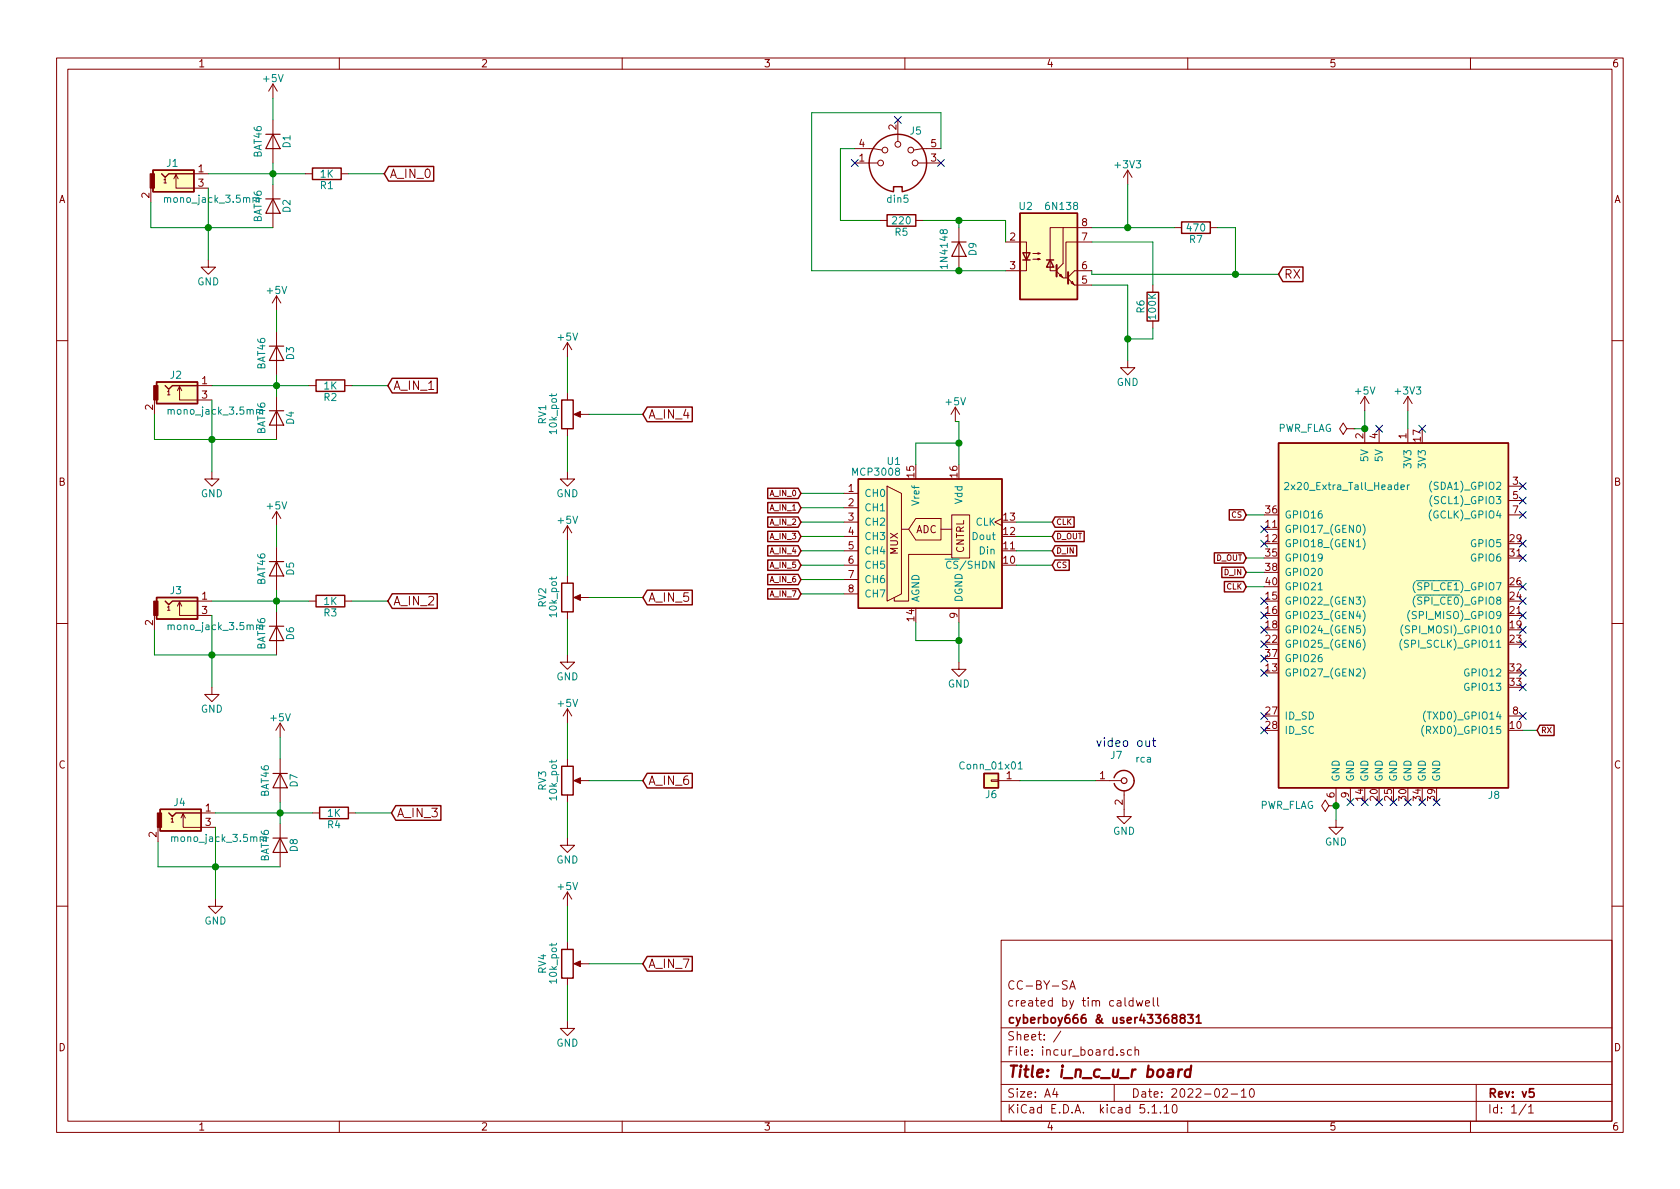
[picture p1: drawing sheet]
EESchema Schematic File Version 4
EELAYER 30 0
EELAYER END
$Descr A4 11693 8268
encoding utf-8
Sheet 1 1
Title "i_n_c_u_r board"
Date "2022-02-10"
Rev "v5"
Comp "cyberboy666 & user43368831"
Comment1 "created by tim caldwell"
Comment2 "CC-BY-SA"
Comment3 ""
Comment4 ""
$EndDescr
$Comp
L incur_board-rescue:DIN-5_180degree J5
U 1 1
P 6250 1125
F 0 "J5" H 6375 1350 50  0000 C CNN
F 1 "din5" H 6250 875 50  0000 C CNN
F 2 "lib_fp:tht_vertical_din5" H 6250 1125 50  0001 C CNN
F 3 "" H 6250 1125 50  0001 C CNN
	1    6250 1125
	1    0    0    -1  
$EndComp
$Comp
L incur_board-rescue:POT RV1
U 1 1
P 3950 2875
F 0 "RV1" V 3775 2875 50  0000 C CNN
F 1 "10k_pot" V 3850 2875 50  0000 C CNN
F 2 "lib_fp:tht_vertical_potentiometer" H 3950 2875 50  0001 C CNN
F 3 "" H 3950 2875 50  0001 C CNN
	1    3950 2875
	1    0    0    -1  
$EndComp
$Comp
L incur_board-rescue:MCP3208 U1
U 1 1
P 6475 3725
F 0 "U1" H 6275 4250 50  0000 R CNN
F 1 "MCP3008" H 6275 4175 50  0000 R CNN
F 2 "Housings_DIP:DIP-16_W7.62mm_LongPads" H 6575 3825 50  0001 C CNN
F 3 "" H 6575 3825 50  0001 C CNN
	1    6475 3725
	1    0    0    -1  
$EndComp
$Comp
L incur_board-rescue:6N138 U2
U 1 1
P 7300 1775
F 0 "U2" H 7140 2125 50  0000 C CNN
F 1 "6N138" H 7390 2125 50  0000 C CNN
F 2 "Housings_DIP:DIP-8_W7.62mm_LongPads" H 7590 1475 50  0001 C CNN
F 3 "" H 7590 1475 50  0001 C CNN
	1    7300 1775
	1    0    0    -1  
$EndComp
$Comp
L incur_board-rescue:R R5
U 1 1
P 6275 1525
F 0 "R5" V 6355 1525 50  0000 C CNN
F 1 "220" V 6275 1525 50  0000 C CNN
F 2 "Resistors_THT:R_Axial_DIN0207_L6.3mm_D2.5mm_P7.62mm_Horizontal" V 6205 1525 50  0001 C CNN
F 3 "" H 6275 1525 50  0001 C CNN
	1    6275 1525
	0    1    1    0   
$EndComp
$Comp
L incur_board-rescue:R R7
U 1 1
P 8325 1575
F 0 "R7" V 8405 1575 50  0000 C CNN
F 1 "470" V 8325 1575 50  0000 C CNN
F 2 "Resistors_THT:R_Axial_DIN0207_L6.3mm_D2.5mm_P7.62mm_Horizontal" V 8255 1575 50  0001 C CNN
F 3 "" H 8325 1575 50  0001 C CNN
	1    8325 1575
	0    1    1    0   
$EndComp
$Comp
L incur_board-rescue:R R6
U 1 1
P 8025 2125
F 0 "R6" V 8105 2125 50  0000 C CNN
F 1 "100K" V 8025 2125 50  0000 C CNN
F 2 "Resistors_THT:R_Axial_DIN0207_L6.3mm_D2.5mm_P7.62mm_Horizontal" V 7955 2125 50  0001 C CNN
F 3 "" H 8025 2125 50  0001 C CNN
	1    8025 2125
	-1   0    0    1   
$EndComp
$Comp
L incur_board-rescue:D D9
U 1 1
P 6675 1725
F 0 "D9" H 6675 1825 50  0000 C CNN
F 1 "1N4148" H 6675 1625 50  0000 C CNN
F 2 "Diodes_THT:D_DO-35_SOD27_P5.08mm_Vertical_KathodeUp" H 6675 1725 50  0001 C CNN
F 3 "" H 6675 1725 50  0001 C CNN
	1    6675 1725
	0    1    1    0   
$EndComp
$Comp
L incur_board-rescue:R R1
U 1 1
P 2275 1200
F 0 "R1" V 2355 1200 50  0000 C CNN
F 1 "1K" V 2275 1200 50  0000 C CNN
F 2 "Resistors_THT:R_Axial_DIN0207_L6.3mm_D2.5mm_P7.62mm_Horizontal" V 2205 1200 50  0001 C CNN
F 3 "" H 2275 1200 50  0001 C CNN
	1    2275 1200
	0    1    1    0   
$EndComp
$Comp
L incur_board-rescue:D D1
U 1 1
P 1900 975
F 0 "D1" H 1900 1075 50  0000 C CNN
F 1 "BAT46" H 1900 875 50  0000 C CNN
F 2 "Diodes_THT:D_DO-35_SOD27_P5.08mm_Vertical_KathodeUp" H 1900 975 50  0001 C CNN
F 3 "" H 1900 975 50  0001 C CNN
	1    1900 975 
	0    1    1    0   
$EndComp
$Comp
L incur_board-rescue:D D2
U 1 1
P 1900 1425
F 0 "D2" H 1900 1525 50  0000 C CNN
F 1 "BAT46" H 1900 1325 50  0000 C CNN
F 2 "Diodes_THT:D_DO-35_SOD27_P5.08mm_Vertical_KathodeUp" H 1900 1425 50  0001 C CNN
F 3 "" H 1900 1425 50  0001 C CNN
	1    1900 1425
	0    1    1    0   
$EndComp
Text GLabel 2675 1200 2    60   Input ~ 0
A_IN_0
$Comp
L incur_board-rescue:GND #PWR01
U 1 1
P 1450 1800
F 0 "#PWR01" H 1450 1550 50  0001 C CNN
F 1 "GND" H 1450 1650 50  0000 C CNN
F 2 "" H 1450 1800 50  0001 C CNN
F 3 "" H 1450 1800 50  0001 C CNN
	1    1450 1800
	1    0    0    -1  
$EndComp
$Comp
L incur_board-rescue:+5V #PWR02
U 1 1
P 3950 2475
F 0 "#PWR02" H 3950 2325 50  0001 C CNN
F 1 "+5V" H 3950 2615 50  0000 C CNN
F 2 "" H 3950 2475 50  0001 C CNN
F 3 "" H 3950 2475 50  0001 C CNN
	1    3950 2475
	1    0    0    -1  
$EndComp
$Comp
L incur_board-rescue:GND #PWR03
U 1 1
P 3950 3275
F 0 "#PWR03" H 3950 3025 50  0001 C CNN
F 1 "GND" H 3950 3125 50  0000 C CNN
F 2 "" H 3950 3275 50  0001 C CNN
F 3 "" H 3950 3275 50  0001 C CNN
	1    3950 3275
	1    0    0    -1  
$EndComp
Text GLabel 4475 2875 2    60   Input ~ 0
A_IN_4
$Comp
L incur_board-rescue:R R2
U 1 1
P 2300 2675
F 0 "R2" V 2380 2675 50  0000 C CNN
F 1 "1K" V 2300 2675 50  0000 C CNN
F 2 "Resistors_THT:R_Axial_DIN0207_L6.3mm_D2.5mm_P7.62mm_Horizontal" V 2230 2675 50  0001 C CNN
F 3 "" H 2300 2675 50  0001 C CNN
	1    2300 2675
	0    1    1    0   
$EndComp
$Comp
L incur_board-rescue:D D3
U 1 1
P 1925 2450
F 0 "D3" H 1925 2550 50  0000 C CNN
F 1 "BAT46" H 1925 2350 50  0000 C CNN
F 2 "Diodes_THT:D_DO-35_SOD27_P5.08mm_Vertical_KathodeUp" H 1925 2450 50  0001 C CNN
F 3 "" H 1925 2450 50  0001 C CNN
	1    1925 2450
	0    1    1    0   
$EndComp
$Comp
L incur_board-rescue:D D4
U 1 1
P 1925 2900
F 0 "D4" H 1925 3000 50  0000 C CNN
F 1 "BAT46" H 1925 2800 50  0000 C CNN
F 2 "Diodes_THT:D_DO-35_SOD27_P5.08mm_Vertical_KathodeUp" H 1925 2900 50  0001 C CNN
F 3 "" H 1925 2900 50  0001 C CNN
	1    1925 2900
	0    1    1    0   
$EndComp
$Comp
L incur_board-rescue:+5V #PWR04
U 1 1
P 1925 2150
F 0 "#PWR04" H 1925 2000 50  0001 C CNN
F 1 "+5V" H 1925 2290 50  0000 C CNN
F 2 "" H 1925 2150 50  0001 C CNN
F 3 "" H 1925 2150 50  0001 C CNN
	1    1925 2150
	1    0    0    -1  
$EndComp
Text GLabel 2700 2675 2    60   Input ~ 0
A_IN_1
$Comp
L incur_board-rescue:GND #PWR05
U 1 1
P 1475 3275
F 0 "#PWR05" H 1475 3025 50  0001 C CNN
F 1 "GND" H 1475 3125 50  0000 C CNN
F 2 "" H 1475 3275 50  0001 C CNN
F 3 "" H 1475 3275 50  0001 C CNN
	1    1475 3275
	1    0    0    -1  
$EndComp
$Comp
L incur_board-rescue:R R3
U 1 1
P 2300 4175
F 0 "R3" V 2380 4175 50  0000 C CNN
F 1 "1K" V 2300 4175 50  0000 C CNN
F 2 "Resistors_THT:R_Axial_DIN0207_L6.3mm_D2.5mm_P7.62mm_Horizontal" V 2230 4175 50  0001 C CNN
F 3 "" H 2300 4175 50  0001 C CNN
	1    2300 4175
	0    1    1    0   
$EndComp
$Comp
L incur_board-rescue:D D5
U 1 1
P 1925 3950
F 0 "D5" H 1925 4050 50  0000 C CNN
F 1 "BAT46" H 1925 3850 50  0000 C CNN
F 2 "Diodes_THT:D_DO-35_SOD27_P5.08mm_Vertical_KathodeUp" H 1925 3950 50  0001 C CNN
F 3 "" H 1925 3950 50  0001 C CNN
	1    1925 3950
	0    1    1    0   
$EndComp
$Comp
L incur_board-rescue:D D6
U 1 1
P 1925 4400
F 0 "D6" H 1925 4500 50  0000 C CNN
F 1 "BAT46" H 1925 4300 50  0000 C CNN
F 2 "Diodes_THT:D_DO-35_SOD27_P5.08mm_Vertical_KathodeUp" H 1925 4400 50  0001 C CNN
F 3 "" H 1925 4400 50  0001 C CNN
	1    1925 4400
	0    1    1    0   
$EndComp
$Comp
L incur_board-rescue:+5V #PWR06
U 1 1
P 1925 3650
F 0 "#PWR06" H 1925 3500 50  0001 C CNN
F 1 "+5V" H 1925 3790 50  0000 C CNN
F 2 "" H 1925 3650 50  0001 C CNN
F 3 "" H 1925 3650 50  0001 C CNN
	1    1925 3650
	1    0    0    -1  
$EndComp
Text GLabel 2700 4175 2    60   Input ~ 0
A_IN_2
$Comp
L incur_board-rescue:GND #PWR07
U 1 1
P 1475 4775
F 0 "#PWR07" H 1475 4525 50  0001 C CNN
F 1 "GND" H 1475 4625 50  0000 C CNN
F 2 "" H 1475 4775 50  0001 C CNN
F 3 "" H 1475 4775 50  0001 C CNN
	1    1475 4775
	1    0    0    -1  
$EndComp
$Comp
L incur_board-rescue:R R4
U 1 1
P 2325 5650
F 0 "R4" V 2405 5650 50  0000 C CNN
F 1 "1K" V 2325 5650 50  0000 C CNN
F 2 "Resistors_THT:R_Axial_DIN0207_L6.3mm_D2.5mm_P7.62mm_Horizontal" V 2255 5650 50  0001 C CNN
F 3 "" H 2325 5650 50  0001 C CNN
	1    2325 5650
	0    1    1    0   
$EndComp
$Comp
L incur_board-rescue:D D7
U 1 1
P 1950 5425
F 0 "D7" H 1950 5525 50  0000 C CNN
F 1 "BAT46" H 1950 5325 50  0000 C CNN
F 2 "Diodes_THT:D_DO-35_SOD27_P5.08mm_Vertical_KathodeUp" H 1950 5425 50  0001 C CNN
F 3 "" H 1950 5425 50  0001 C CNN
	1    1950 5425
	0    1    1    0   
$EndComp
$Comp
L incur_board-rescue:D D8
U 1 1
P 1950 5875
F 0 "D8" H 1950 5975 50  0000 C CNN
F 1 "BAT46" H 1950 5775 50  0000 C CNN
F 2 "Diodes_THT:D_DO-35_SOD27_P5.08mm_Vertical_KathodeUp" H 1950 5875 50  0001 C CNN
F 3 "" H 1950 5875 50  0001 C CNN
	1    1950 5875
	0    1    1    0   
$EndComp
$Comp
L incur_board-rescue:+5V #PWR08
U 1 1
P 1950 5125
F 0 "#PWR08" H 1950 4975 50  0001 C CNN
F 1 "+5V" H 1950 5265 50  0000 C CNN
F 2 "" H 1950 5125 50  0001 C CNN
F 3 "" H 1950 5125 50  0001 C CNN
	1    1950 5125
	1    0    0    -1  
$EndComp
Text GLabel 2725 5650 2    60   Input ~ 0
A_IN_3
$Comp
L incur_board-rescue:GND #PWR09
U 1 1
P 1500 6250
F 0 "#PWR09" H 1500 6000 50  0001 C CNN
F 1 "GND" H 1500 6100 50  0000 C CNN
F 2 "" H 1500 6250 50  0001 C CNN
F 3 "" H 1500 6250 50  0001 C CNN
	1    1500 6250
	1    0    0    -1  
$EndComp
$Comp
L incur_board-rescue:POT RV2
U 1 1
P 3950 4150
F 0 "RV2" V 3775 4150 50  0000 C CNN
F 1 "10k_pot" V 3850 4150 50  0000 C CNN
F 2 "lib_fp:tht_vertical_potentiometer" H 3950 4150 50  0001 C CNN
F 3 "" H 3950 4150 50  0001 C CNN
	1    3950 4150
	1    0    0    -1  
$EndComp
$Comp
L incur_board-rescue:+5V #PWR010
U 1 1
P 3950 3750
F 0 "#PWR010" H 3950 3600 50  0001 C CNN
F 1 "+5V" H 3950 3890 50  0000 C CNN
F 2 "" H 3950 3750 50  0001 C CNN
F 3 "" H 3950 3750 50  0001 C CNN
	1    3950 3750
	1    0    0    -1  
$EndComp
$Comp
L incur_board-rescue:GND #PWR011
U 1 1
P 3950 4550
F 0 "#PWR011" H 3950 4300 50  0001 C CNN
F 1 "GND" H 3950 4400 50  0000 C CNN
F 2 "" H 3950 4550 50  0001 C CNN
F 3 "" H 3950 4550 50  0001 C CNN
	1    3950 4550
	1    0    0    -1  
$EndComp
Text GLabel 4475 4150 2    60   Input ~ 0
A_IN_5
$Comp
L incur_board-rescue:POT RV3
U 1 1
P 3950 5425
F 0 "RV3" V 3775 5425 50  0000 C CNN
F 1 "10k_pot" V 3850 5425 50  0000 C CNN
F 2 "lib_fp:tht_vertical_potentiometer" H 3950 5425 50  0001 C CNN
F 3 "" H 3950 5425 50  0001 C CNN
	1    3950 5425
	1    0    0    -1  
$EndComp
$Comp
L incur_board-rescue:+5V #PWR012
U 1 1
P 3950 5025
F 0 "#PWR012" H 3950 4875 50  0001 C CNN
F 1 "+5V" H 3950 5165 50  0000 C CNN
F 2 "" H 3950 5025 50  0001 C CNN
F 3 "" H 3950 5025 50  0001 C CNN
	1    3950 5025
	1    0    0    -1  
$EndComp
$Comp
L incur_board-rescue:GND #PWR013
U 1 1
P 3950 5825
F 0 "#PWR013" H 3950 5575 50  0001 C CNN
F 1 "GND" H 3950 5675 50  0000 C CNN
F 2 "" H 3950 5825 50  0001 C CNN
F 3 "" H 3950 5825 50  0001 C CNN
	1    3950 5825
	1    0    0    -1  
$EndComp
Text GLabel 4475 5425 2    60   Input ~ 0
A_IN_6
$Comp
L incur_board-rescue:POT RV4
U 1 1
P 3950 6700
F 0 "RV4" V 3775 6700 50  0000 C CNN
F 1 "10k_pot" V 3850 6700 50  0000 C CNN
F 2 "lib_fp:tht_vertical_potentiometer" H 3950 6700 50  0001 C CNN
F 3 "" H 3950 6700 50  0001 C CNN
	1    3950 6700
	1    0    0    -1  
$EndComp
$Comp
L incur_board-rescue:+5V #PWR014
U 1 1
P 3950 6300
F 0 "#PWR014" H 3950 6150 50  0001 C CNN
F 1 "+5V" H 3950 6440 50  0000 C CNN
F 2 "" H 3950 6300 50  0001 C CNN
F 3 "" H 3950 6300 50  0001 C CNN
	1    3950 6300
	1    0    0    -1  
$EndComp
$Comp
L incur_board-rescue:GND #PWR015
U 1 1
P 3950 7100
F 0 "#PWR015" H 3950 6850 50  0001 C CNN
F 1 "GND" H 3950 6950 50  0000 C CNN
F 2 "" H 3950 7100 50  0001 C CNN
F 3 "" H 3950 7100 50  0001 C CNN
	1    3950 7100
	1    0    0    -1  
$EndComp
Text GLabel 4475 6700 2    60   Input ~ 0
A_IN_7
Text GLabel 5575 3425 0    39   Input ~ 0
A_IN_0
Text GLabel 5575 3525 0    39   Input ~ 0
A_IN_1
Text GLabel 5575 3625 0    39   Input ~ 0
A_IN_2
Text GLabel 5575 3725 0    39   Input ~ 0
A_IN_3
Text GLabel 5575 3825 0    39   Input ~ 0
A_IN_4
Text GLabel 5575 3925 0    39   Input ~ 0
A_IN_5
Text GLabel 5575 4025 0    39   Input ~ 0
A_IN_6
Text GLabel 5575 4125 0    39   Input ~ 0
A_IN_7
$Comp
L incur_board-rescue:GND #PWR016
U 1 1
P 6675 4600
F 0 "#PWR016" H 6675 4350 50  0001 C CNN
F 1 "GND" H 6675 4450 50  0000 C CNN
F 2 "" H 6675 4600 50  0001 C CNN
F 3 "" H 6675 4600 50  0001 C CNN
	1    6675 4600
	1    0    0    -1  
$EndComp
$Comp
L incur_board-rescue:+5V #PWR017
U 1 1
P 6650 2925
F 0 "#PWR017" H 6650 2775 50  0001 C CNN
F 1 "+5V" H 6650 3065 50  0000 C CNN
F 2 "" H 6650 2925 50  0001 C CNN
F 3 "" H 6650 2925 50  0001 C CNN
	1    6650 2925
	1    0    0    -1  
$EndComp
$Comp
L incur_board-rescue:+3V3 #PWR018
U 1 1
P 7850 1275
F 0 "#PWR018" H 7850 1125 50  0001 C CNN
F 1 "+3V3" H 7850 1415 50  0000 C CNN
F 2 "" H 7850 1275 50  0001 C CNN
F 3 "" H 7850 1275 50  0001 C CNN
	1    7850 1275
	1    0    0    -1  
$EndComp
Text GLabel 8900 1900 2    60   Input ~ 0
RX
$Comp
L incur_board-rescue:GND #PWR019
U 1 1
P 7850 2500
F 0 "#PWR019" H 7850 2250 50  0001 C CNN
F 1 "GND" H 7850 2350 50  0000 C CNN
F 2 "" H 7850 2500 50  0001 C CNN
F 3 "" H 7850 2500 50  0001 C CNN
	1    7850 2500
	1    0    0    -1  
$EndComp
Text GLabel 7325 3625 2    39   Input ~ 0
CLK
Text GLabel 7325 3725 2    39   Input ~ 0
D_OUT
Text GLabel 7325 3825 2    39   Input ~ 0
D_IN
Text GLabel 7325 3925 2    39   Input ~ 0
CS
$Comp
L incur_board-rescue:GND #PWR020
U 1 1
P 9300 5700
F 0 "#PWR020" H 9300 5450 50  0001 C CNN
F 1 "GND" H 9300 5550 50  0000 C CNN
F 2 "" H 9300 5700 50  0001 C CNN
F 3 "" H 9300 5700 50  0001 C CNN
	1    9300 5700
	1    0    0    -1  
$EndComp
Text GLabel 8675 4075 0    39   Input ~ 0
CLK
Text GLabel 8675 3875 0    39   Input ~ 0
D_OUT
Text GLabel 8675 3975 0    39   Input ~ 0
D_IN
Text GLabel 8675 3575 0    39   Input ~ 0
CS
Text GLabel 10700 5075 2    39   Input ~ 0
RX
$Comp
L incur_board-rescue:+3V3 #PWR021
U 1 1
P 9800 2850
F 0 "#PWR021" H 9800 2700 50  0001 C CNN
F 1 "+3V3" H 9800 2990 50  0000 C CNN
F 2 "" H 9800 2850 50  0001 C CNN
F 3 "" H 9800 2850 50  0001 C CNN
	1    9800 2850
	1    0    0    -1  
$EndComp
$Comp
L incur_board-rescue:+5V #PWR022
U 1 1
P 9500 2850
F 0 "#PWR022" H 9500 2700 50  0001 C CNN
F 1 "+5V" H 9500 2990 50  0000 C CNN
F 2 "" H 9500 2850 50  0001 C CNN
F 3 "" H 9500 2850 50  0001 C CNN
	1    9500 2850
	1    0    0    -1  
$EndComp
NoConn ~ 6250 825 
$Comp
L incur_board-rescue:Raspberry_Pi_2_3 J8
U 1 1
P 9700 4275
F 0 "J8" H 10400 3025 50  0000 C CNN
F 1 "2x20_Extra_Tall_Header" H 9375 5175 50  0000 C CNN
F 2 "Connector_PinHeader_2.54mm:PinHeader_2x20_P2.54mm_Vertical" H 10700 5525 50  0001 C CNN
F 3 "" H 9750 4125 50  0001 C CNN
	1    9700 4275
	1    0    0    -1  
$EndComp
$Comp
L incur_board-rescue:GND #PWR023
U 1 1
P 7825 5625
F 0 "#PWR023" H 7825 5375 50  0001 C CNN
F 1 "GND" H 7825 5475 50  0000 C CNN
F 2 "" H 7825 5625 50  0001 C CNN
F 3 "" H 7825 5625 50  0001 C CNN
	1    7825 5625
	1    0    0    -1  
$EndComp
$Comp
L incur_board-rescue:Conn_01x01 J6
U 1 1
P 6900 5425
F 0 "J6" H 6900 5525 50  0000 C CNN
F 1 "Conn_01x01" H 6900 5325 50  0000 C CNN
F 2 "Pin_Headers:Pin_Header_Straight_1x01_Pitch2.54mm" H 6900 5425 50  0001 C CNN
F 3 "" H 6900 5425 50  0001 C CNN
	1    6900 5425
	-1   0    0    1   
$EndComp
NoConn ~ 8800 3675
NoConn ~ 8800 3775
NoConn ~ 8800 4175
NoConn ~ 8800 4275
NoConn ~ 8800 4375
NoConn ~ 8800 4475
NoConn ~ 8800 4575
NoConn ~ 8800 4675
NoConn ~ 8800 4975
NoConn ~ 8800 5075
NoConn ~ 9400 5575
NoConn ~ 9500 5575
NoConn ~ 9600 5575
NoConn ~ 9700 5575
NoConn ~ 9900 5575
NoConn ~ 10000 5575
NoConn ~ 9800 5575
NoConn ~ 10600 4975
NoConn ~ 10600 4775
NoConn ~ 10600 4675
NoConn ~ 10600 4475
NoConn ~ 10600 4375
NoConn ~ 10600 4275
NoConn ~ 10600 4175
NoConn ~ 10600 4075
NoConn ~ 10600 3875
NoConn ~ 10600 3775
NoConn ~ 10600 3575
NoConn ~ 10600 3475
NoConn ~ 10600 3375
NoConn ~ 9900 2975
$Comp
L incur_board-rescue:PWR_FLAG #FLG024
U 1 1
P 9300 5600
F 0 "#FLG024" H 9300 5675 50  0001 C CNN
F 1 "PWR_FLAG" V 9300 5750 50  0000 L CNN
F 2 "" H 9300 5600 50  0001 C CNN
F 3 "" H 9300 5600 50  0001 C CNN
	1    9300 5600
	0    -1   -1   0   
$EndComp
$Comp
L incur_board-rescue:PWR_FLAG #FLG025
U 1 1
P 9425 2975
F 0 "#FLG025" H 9425 3050 50  0001 C CNN
F 1 "PWR_FLAG" V 9425 3125 50  0000 L CNN
F 2 "" H 9425 2975 50  0001 C CNN
F 3 "" H 9425 2975 50  0001 C CNN
	1    9425 2975
	0    -1   -1   0   
$EndComp
Connection ~ 6675 1875
Wire Wire Line
	5650 1875 6675 1875
Connection ~ 7850 2350
Wire Wire Line
	8025 2350 7850 2350
Wire Wire Line
	8025 2275 8025 2350
Wire Wire Line
	8025 1675 7600 1675
Wire Wire Line
	8025 1975 8025 1675
Wire Wire Line
	7850 1975 7600 1975
Wire Wire Line
	7850 1975 7850 2350
Connection ~ 8600 1900
Wire Wire Line
	8600 1575 8600 1900
Wire Wire Line
	8475 1575 8600 1575
Wire Wire Line
	7600 1900 7600 1875
Wire Wire Line
	7600 1900 8600 1900
Connection ~ 7850 1575
Wire Wire Line
	7850 1275 7850 1575
Wire Wire Line
	7600 1575 7850 1575
Connection ~ 6675 3075
Wire Wire Line
	6375 3075 6675 3075
Wire Wire Line
	6375 3225 6375 3075
Wire Wire Line
	6675 2925 6650 2925
Wire Wire Line
	6675 2925 6675 3075
Connection ~ 6675 4450
Wire Wire Line
	6375 4450 6675 4450
Wire Wire Line
	6375 4325 6375 4450
Wire Wire Line
	6675 4325 6675 4450
Wire Wire Line
	5875 4125 5575 4125
Wire Wire Line
	5575 4025 5875 4025
Wire Wire Line
	5875 3925 5575 3925
Wire Wire Line
	5575 3825 5875 3825
Wire Wire Line
	5875 3725 5575 3725
Wire Wire Line
	5575 3625 5875 3625
Wire Wire Line
	5875 3525 5575 3525
Wire Wire Line
	5575 3425 5875 3425
Wire Wire Line
	4475 6700 4100 6700
Wire Wire Line
	3950 7100 3950 6850
Wire Wire Line
	3950 6300 3950 6550
Wire Wire Line
	4475 5425 4100 5425
Wire Wire Line
	3950 5825 3950 5575
Wire Wire Line
	3950 5025 3950 5275
Wire Wire Line
	4475 4150 4100 4150
Wire Wire Line
	3950 4550 3950 4300
Wire Wire Line
	3950 3750 3950 4000
Wire Wire Line
	2475 5650 2725 5650
Connection ~ 1500 6025
Wire Wire Line
	1100 5850 1100 6025
Wire Wire Line
	1500 5750 1500 6025
Wire Wire Line
	1100 6025 1500 6025
Connection ~ 1950 5650
Wire Wire Line
	1950 5575 1950 5650
Wire Wire Line
	1950 5125 1950 5275
Wire Wire Line
	1500 5650 1950 5650
Wire Wire Line
	2450 4175 2700 4175
Connection ~ 1475 4550
Wire Wire Line
	1075 4375 1075 4550
Wire Wire Line
	1475 4275 1475 4550
Wire Wire Line
	1075 4550 1475 4550
Connection ~ 1925 4175
Wire Wire Line
	1925 4100 1925 4175
Wire Wire Line
	1925 3650 1925 3800
Wire Wire Line
	1475 4175 1925 4175
Wire Wire Line
	2450 2675 2700 2675
Connection ~ 1475 3050
Wire Wire Line
	1075 2875 1075 3050
Wire Wire Line
	1475 2775 1475 3050
Wire Wire Line
	1075 3050 1475 3050
Connection ~ 1925 2675
Wire Wire Line
	1925 2600 1925 2675
Wire Wire Line
	1925 2150 1925 2300
Wire Wire Line
	1475 2675 1925 2675
Wire Wire Line
	4475 2875 4100 2875
Wire Wire Line
	3950 3275 3950 3025
Wire Wire Line
	3950 2475 3950 2725
Wire Wire Line
	2425 1200 2675 1200
Connection ~ 1450 1575
Wire Wire Line
	1050 1400 1050 1575
Wire Wire Line
	1450 1300 1450 1575
Wire Wire Line
	1050 1575 1450 1575
Connection ~ 1900 1200
Wire Wire Line
	1900 1125 1900 1200
Wire Wire Line
	1450 1200 1900 1200
Wire Wire Line
	7325 3625 7075 3625
Wire Wire Line
	7325 3725 7075 3725
Wire Wire Line
	7325 3825 7075 3825
Wire Wire Line
	7325 3925 7075 3925
Wire Wire Line
	6425 1525 6675 1525
Wire Wire Line
	7000 1525 7000 1675
Wire Wire Line
	9300 5575 9300 5600
Wire Wire Line
	8675 3575 8800 3575
Wire Wire Line
	8675 3875 8800 3875
Wire Wire Line
	8675 3975 8800 3975
Wire Wire Line
	8675 4075 8800 4075
Wire Wire Line
	10600 5075 10700 5075
Wire Wire Line
	7100 5425 7625 5425
Connection ~ 9300 5600
Wire Wire Line
	9800 2975 9800 2850
$Comp
L incur_board-rescue:+5V #PWR026
U 1 1
P 1900 675
F 0 "#PWR026" H 1900 525 50  0001 C CNN
F 1 "+5V" H 1900 815 50  0000 C CNN
F 2 "" H 1900 675 50  0001 C CNN
F 3 "" H 1900 675 50  0001 C CNN
	1    1900 675 
	1    0    0    -1  
$EndComp
Wire Wire Line
	1900 675  1900 825 
NoConn ~ 9600 2975
Wire Wire Line
	9500 2975 9425 2975
Wire Wire Line
	9500 2975 9500 2850
Connection ~ 9500 2975
$Comp
L Connector:Conn_Coaxial J7
U 1 1
P 7825 5425
F 0 "J7" H 7725 5575 50  0000 L BNN
F 1 "rca" H 7900 5550 50  0000 L BNN
F 2 "lib_fp:tht_rca_vertical" H 7825 5425 50  0001 L BNN
F 3 "CUI Inc" H 7825 5425 50  0001 L BNN
F 4 "Manufacturer recommendations" H 7825 5425 50  0001 L BNN "Field4"
F 5 "B" H 7825 5425 50  0001 L BNN "Field5"
	1    7825 5425
	1    0    0    -1  
$EndComp
$Comp
L incur_board-rescue:Audio-Jack-2_Switch J1
U 1 1
P 1250 1300
F 0 "J1" H 1200 1475 50  0000 C CNN
F 1 "mono_jack_3.5mm" H 1475 1225 50  0000 C CNN
F 2 "Connections_Thonkiconn:Jack_3.5mm_QingPu_WQP-PJ398SM_Vertical_CircularHoles" H 1500 1400 50  0001 C CNN
F 3 "" H 1500 1400 50  0001 C CNN
	1    1250 1300
	1    0    0    -1  
$EndComp
$Comp
L incur_board-rescue:Audio-Jack-2_Switch J2
U 1 1
P 1275 2775
F 0 "J2" H 1225 2950 50  0000 C CNN
F 1 "mono_jack_3.5mm" H 1500 2700 50  0000 C CNN
F 2 "Connections_Thonkiconn:Jack_3.5mm_QingPu_WQP-PJ398SM_Vertical_CircularHoles" H 1525 2875 50  0001 C CNN
F 3 "" H 1525 2875 50  0001 C CNN
	1    1275 2775
	1    0    0    -1  
$EndComp
$Comp
L incur_board-rescue:Audio-Jack-2_Switch J3
U 1 1
P 1275 4275
F 0 "J3" H 1225 4450 50  0000 C CNN
F 1 "mono_jack_3.5mm" H 1500 4200 50  0000 C CNN
F 2 "Connections_Thonkiconn:Jack_3.5mm_QingPu_WQP-PJ398SM_Vertical_CircularHoles" H 1525 4375 50  0001 C CNN
F 3 "" H 1525 4375 50  0001 C CNN
	1    1275 4275
	1    0    0    -1  
$EndComp
$Comp
L incur_board-rescue:Audio-Jack-2_Switch J4
U 1 1
P 1300 5750
F 0 "J4" H 1250 5925 50  0000 C CNN
F 1 "mono_jack_3.5mm" H 1525 5675 50  0000 C CNN
F 2 "Connections_Thonkiconn:Jack_3.5mm_QingPu_WQP-PJ398SM_Vertical_CircularHoles" H 1550 5850 50  0001 C CNN
F 3 "" H 1550 5850 50  0001 C CNN
	1    1300 5750
	1    0    0    -1  
$EndComp
NoConn ~ 6550 1125
NoConn ~ 5950 1125
Wire Wire Line
	6675 1575 6675 1525
Connection ~ 6675 1525
Wire Wire Line
	5950 1025 5850 1025
Wire Wire Line
	5850 1025 5850 1525
Wire Wire Line
	5850 1525 6125 1525
Wire Wire Line
	5650 1875 5650 775 
Wire Wire Line
	5650 775  6550 775 
Wire Wire Line
	6550 775  6550 1025
Wire Wire Line
	6675 1875 7000 1875
Wire Wire Line
	7850 2350 7850 2500
Wire Wire Line
	8600 1900 8900 1900
Wire Wire Line
	7850 1575 8175 1575
Wire Wire Line
	6675 3075 6675 3225
Wire Wire Line
	6675 4450 6675 4600
Wire Wire Line
	1500 6025 1500 6250
Wire Wire Line
	1500 6025 1950 6025
Wire Wire Line
	1950 5650 1950 5725
Wire Wire Line
	1950 5650 2175 5650
Wire Wire Line
	1475 4550 1475 4775
Wire Wire Line
	1475 4550 1925 4550
Wire Wire Line
	1925 4175 1925 4250
Wire Wire Line
	1925 4175 2150 4175
Wire Wire Line
	1475 3050 1475 3275
Wire Wire Line
	1475 3050 1925 3050
Wire Wire Line
	1925 2675 1925 2750
Wire Wire Line
	1925 2675 2150 2675
Wire Wire Line
	1450 1575 1450 1800
Wire Wire Line
	1450 1575 1900 1575
Wire Wire Line
	1900 1200 1900 1275
Wire Wire Line
	1900 1200 2125 1200
Wire Wire Line
	9300 5600 9300 5700
Wire Wire Line
	6675 1525 7000 1525
Text Notes 7625 5200 0    60   ~ 0
video out
$EndSCHEMATC
